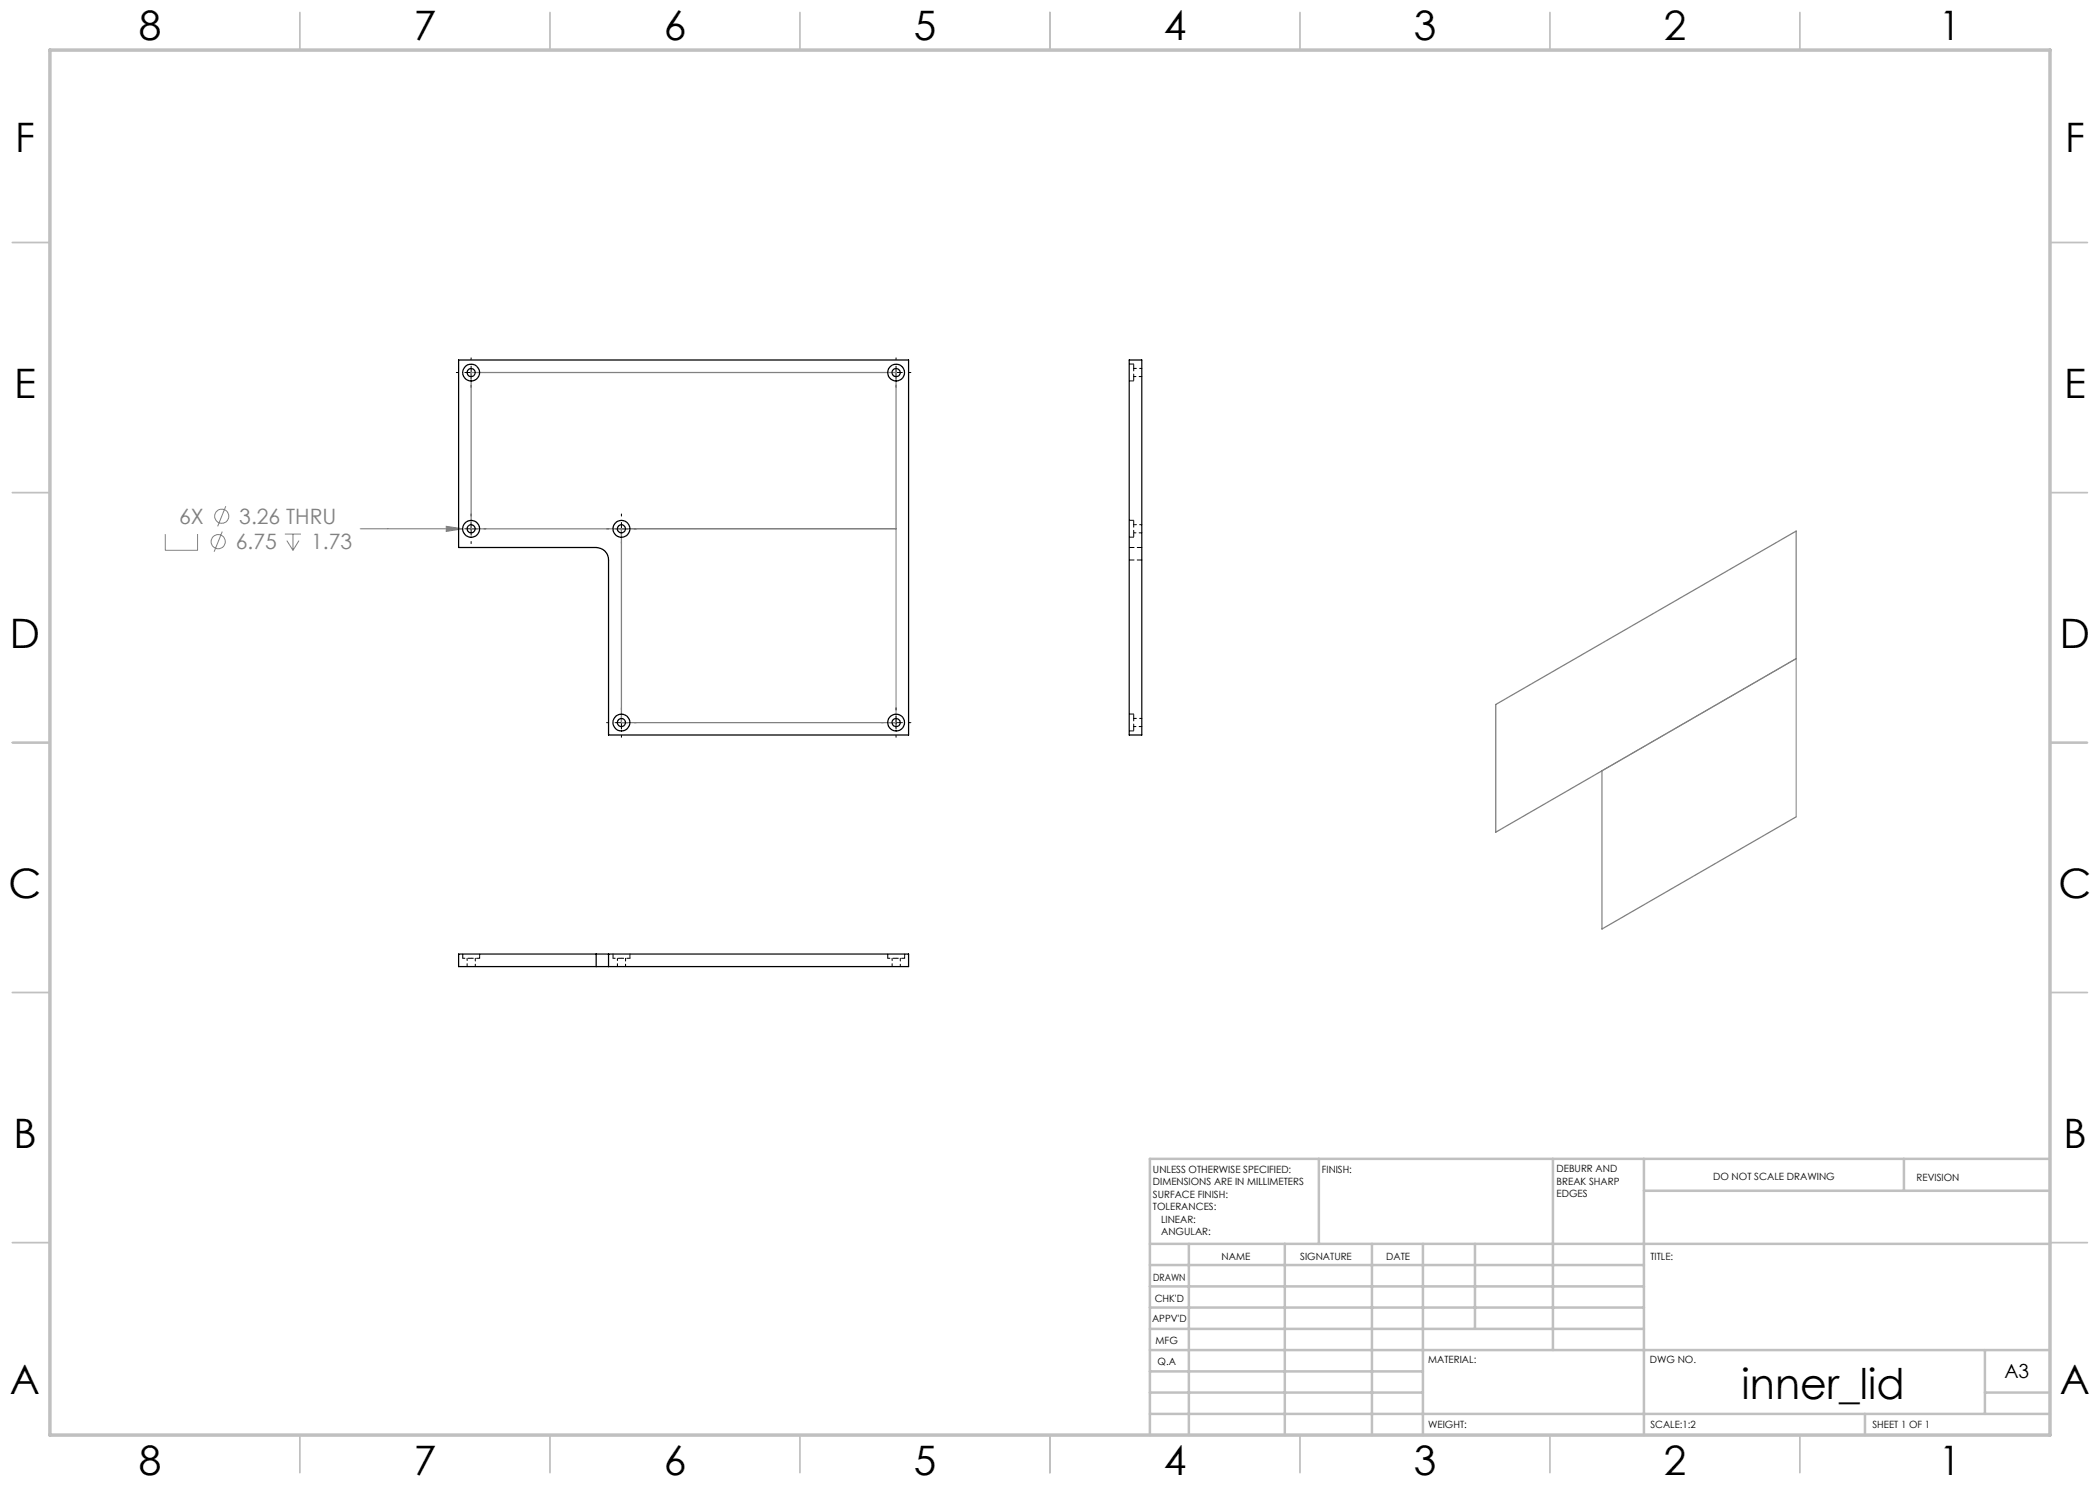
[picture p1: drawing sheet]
<svg xmlns="http://www.w3.org/2000/svg" width="420mm" height="297mm" viewBox="0 0 420 297" stroke-linecap="round" stroke-linejoin="round" font-family="sans-serif">
<g fill="none" stroke="#808080" stroke-width=".2">
<path d="M33.1 106.8v3.3h6.4v-3.3M44.4 106.3l-1.6 4M45.2 101.2l-1.7 4.1M57 106.8h3.2M57.4 108.1l1.2 2M58.6 106.8v3.3M59.8 108.1l-1.2 2M72 105.8h20.5M89.3 105.3l3.2 .5-3.2 .5zM124.3 105.8h54.9v38.7M320.4 154.2l38.8-22.5v31.7"/>
<circle cx="43.6" cy="108.3" r="1.41"/>
<circle cx="44.3" cy="103.2" r="1.42"/>
</g>
<g fill="none" stroke="#c0c0c0" stroke-width=".35">
<path d="M60 2.5v7.5M110 2.5v7.5M160 2.5v7.5M210 2.5v7.5M260 2.5v7.5M310 2.5v7.5M360 2.5v7.5M2.5 48.5h7.5M410 48.5h7.5M2.5 98.5h7.5M410 98.5h7.5M2.5 148.5h7.5"/>
<path d="M410 148.5h7.5M2.5 198.5h7.5M410 198.5h7.5M2.5 248.5h7.5M410 248.5h7.5M60 287v7.5M110 287v7.5M160 287v7.5M210 287v7.5M260 287v7.5M310 287v7.5M360 287v7.5"/>
</g>
<g fill="none" stroke="#c0c0c0" stroke-width=".5">
<path d="M263.8 231.8v17M310.6 231.8v38.2M328.8 231.8v55.2M328.8 238.2h81.2M380.8 231.8v6.4M410 231.8h-180v55.2M230 248.8h180M230 257.3h98.8M230 253h98.8M237.8 248.8v38.2M257 248.8v38.2M274.4 248.8v38.2"/>
<path d="M284.6 248.8v38.2M295 248.8v17M230 265.8h98.8M230 261.5h98.8M230 278.5h54.6M230 274.3h54.6M230 270h180M397 278.5h13M397 270v12.8M230 282.8h180M373 282.8v4.2"/>
</g>
<path d="M10 10h400v277h-400z" fill="none" stroke="#c0c0c0" stroke-width=".7"/>
<g fill="none" stroke="#000" stroke-width=".2">
<path d="M91.3 74.5h.4M93 74.5h2.5M94.2 71.6v.4M94.2 73.2v2.6M94.2 77v.5M96.8 74.5h.4M176.3 74.5h.4M177.9 74.5h2.6M179.2 71.6v.4M179.2 73.2v2.6M179.2 77v.5M181.8 74.5h.4"/>
<path d="M91.3 105.8h.4M93 105.8h2.5M94.2 102.8v.4M94.2 104.5v2.5M94.2 108.3v.4M96.8 105.8h.4M121.3 105.8h.4M123 105.8h2.6M124.3 102.8v.4M124.3 104.5v2.5M124.3 108.3v.4M126.8 105.8h.4"/>
<path d="M121.3 144.5h.4M123 144.5h2.6M124.3 141.6v.4M124.3 143.3v2.5M124.3 147.1v.4M126.8 144.5h.4M176.3 144.5h.4M177.9 144.5h2.6M179.2 141.6v.4M179.2 143.3v2.5M179.2 147.1v.4M181.8 144.5h.4"/>
</g>
<path d="M94.2 74.5h85v31.3h-85zM124.3 105.8v38.7h54.9M299.2 140.9l60-34.7v25.5l-60 34.7zM320.4 154.2v31.6l38.8-22.4" fill="none" stroke="#808080" stroke-width=".25"/>
<path d="M89.3 105.3l3.2 .5-3.2 .5z" fill="#808080"/>
<g fill="none" stroke="#000" stroke-width=".25">
<path d="M91.7 72h90v75h-60v-35a2.47 2.47 0 0 0-2.5-2.5h-27.5zM225.8 72h2.6v75h-2.6zM119.2 193.3h2.5M119.2 190.8h2.5M119.2 190.8h-27.5v2.5h27.5M119.2 190.8v2.5M121.7 190.8h60v2.5h-60M121.7 190.8v2.5"/>
<circle cx="94.2" cy="74.5" r=".81"/>
<circle cx="94.2" cy="74.5" r="1.67"/>
<circle cx="179.2" cy="74.5" r="1.67"/>
<circle cx="179.2" cy="74.5" r=".82"/>
<circle cx="94.2" cy="105.8" r=".81"/>
<circle cx="94.2" cy="105.8" r="1.69"/>
<circle cx="124.3" cy="105.8" r=".81"/>
<circle cx="124.3" cy="105.8" r="1.69"/>
<circle cx="124.3" cy="144.5" r=".82"/>
<circle cx="124.3" cy="144.5" r="1.67"/>
<circle cx="179.2" cy="144.5" r="1.67"/>
<circle cx="179.2" cy="144.5" r=".83"/>
</g>
<path d="M226.7 76.2v-3.4M226.7 107.4v-3.3M226.7 146.2v-3.4" fill="none" stroke="#000" stroke-width=".2" stroke-dasharray="1.3 .6" stroke-dashoffset="-.1"/>
<path d="M225.9 109.5h2.5M225.9 112h2.5" fill="none" stroke="#000" stroke-width=".2" stroke-dasharray="1.3 .6" stroke-dashoffset=".3"/>
<path d="M225.9 76.2h.8M226.7 72.8h-.8M225.9 107.4h.8M226.7 104.1h-.8M225.9 146.2h.8M226.7 142.8h-.8M92.6 190.8v.9M95.9 191.7v-.9M122.6 190.8v.9M126 191.7v-.9M177.6 190.8v.9M180.9 191.7v-.9" fill="none" stroke="#000" stroke-width=".2" stroke-dasharray="1.3 .6" stroke-dashoffset=".4"/>
<g fill="none" stroke="#000" stroke-width=".2" stroke-dasharray="1.3 .6" stroke-dashoffset=".8">
<path d="M226.7 75.3h1.7M228.4 73.7h-1.7M226.7 106.6h1.7M228.4 104.9h-1.7M226.7 145.3h1.7M228.4 143.7h-1.7M92.6 191.7h1.6M93.4 191.7v1.6M94.2 191.7h1.7M95.1 193.3v-1.6M122.6 191.7h1.7M123.5 191.7v1.6"/>
<path d="M124.3 191.7h1.7M125.1 193.3v-1.6M177.6 191.7h1.6M178.4 191.7v1.6M179.2 191.7h1.7M180.1 193.3v-1.6"/>
</g>
<text font-size="8.5" x="348.3" y="279.7">inner_lid</text>
<g font-size="8.1">
<text x="27.8" y="8">8</text>
<text x="82.8" y="8">7</text>
<text x="132.8" y="8">6</text>
<text x="182.8" y="8">5</text>
<text x="232.8" y="8">4</text>
<text x="282.8" y="8">3</text>
<text x="332.8" y="8">2</text>
<text x="387.8" y="8">1</text>
<text x="3" y="30.4">F</text>
<text x="413" y="30.4">F</text>
<text x="2.8" y="79.6">E</text>
<text x="412.8" y="79.6">E</text>
<text x="2" y="129.6">D</text>
<text x="412" y="129.6">D</text>
<text x="1.7" y="179.6">C</text>
<text x="411.7" y="179.6">C</text>
<text x="2.7" y="229.6">B</text>
<text x="412.7" y="229.6">B</text>
<text x="2" y="278.9">A</text>
<text x="412" y="278.9">A</text>
<text x="27.8" y="295">8</text>
<text x="82.8" y="295">7</text>
<text x="132.8" y="295">6</text>
<text x="182.8" y="295">5</text>
<text x="232.8" y="295">4</text>
<text x="282.8" y="295">3</text>
<text x="332.8" y="295">2</text>
<text x="387.8" y="295">1</text>
</g>
<g font-size="4.2" fill="#808080">
<text x="35.8" y="104.8">6X</text>
<text x="47.9" y="104.8">3.26 THRU</text>
<text x="47.2" y="109.9">6.75</text>
<text x="62.3" y="109.9">1.73</text>
</g>
<text font-size="3.9" x="400.9" y="275.5">A3</text>
<g font-size="2">
<text x="230.6" y="234.6">UNLESS OTHERWISE SPECIFIED:</text>
<text x="230.6" y="237.1">DIMENSIONS ARE IN MILLIMETERS</text>
<text x="230.6" y="239.6">SURFACE FINISH:</text>
<text x="264.4" y="234.6">FINISH:</text>
<text x="311.3" y="234.5">DEBURR AND</text>
<text x="311.3" y="237">BREAK SHARP</text>
<text x="311.3" y="239.5">EDGES</text>
<text x="342.6" y="236">DO NOT SCALE DRAWING</text>
<text x="383.3" y="236.2">REVISION</text>
<text x="230.6" y="242.1">TOLERANCES:</text>
<text x="232.2" y="244.6">LINEAR:</text>
<text x="232.2" y="247.1">ANGULAR:</text>
<text x="244.3" y="252">NAME</text>
<text x="260" y="251.9">SIGNATURE</text>
<text x="277.2" y="251.9">DATE</text>
<text x="330.1" y="251.9">TITLE:</text>
<text x="230.6" y="256.1">DRAWN</text>
<text x="230.9" y="260.3">CHK'D</text>
<text x="230.4" y="264.4">APPV'D</text>
<text x="231.1" y="268.8">MFG</text>
<text x="231.5" y="273">Q.A</text>
<text x="285.6" y="272.5">MATERIAL:</text>
<text x="330" y="272.5">DWG NO.</text>
<text x="285.6" y="285.5">WEIGHT:</text>
<text x="330.1" y="285.6">SCALE:1:2</text>
<text x="374.5" y="285.6">SHEET 1 OF 1</text>
</g>
</svg>
